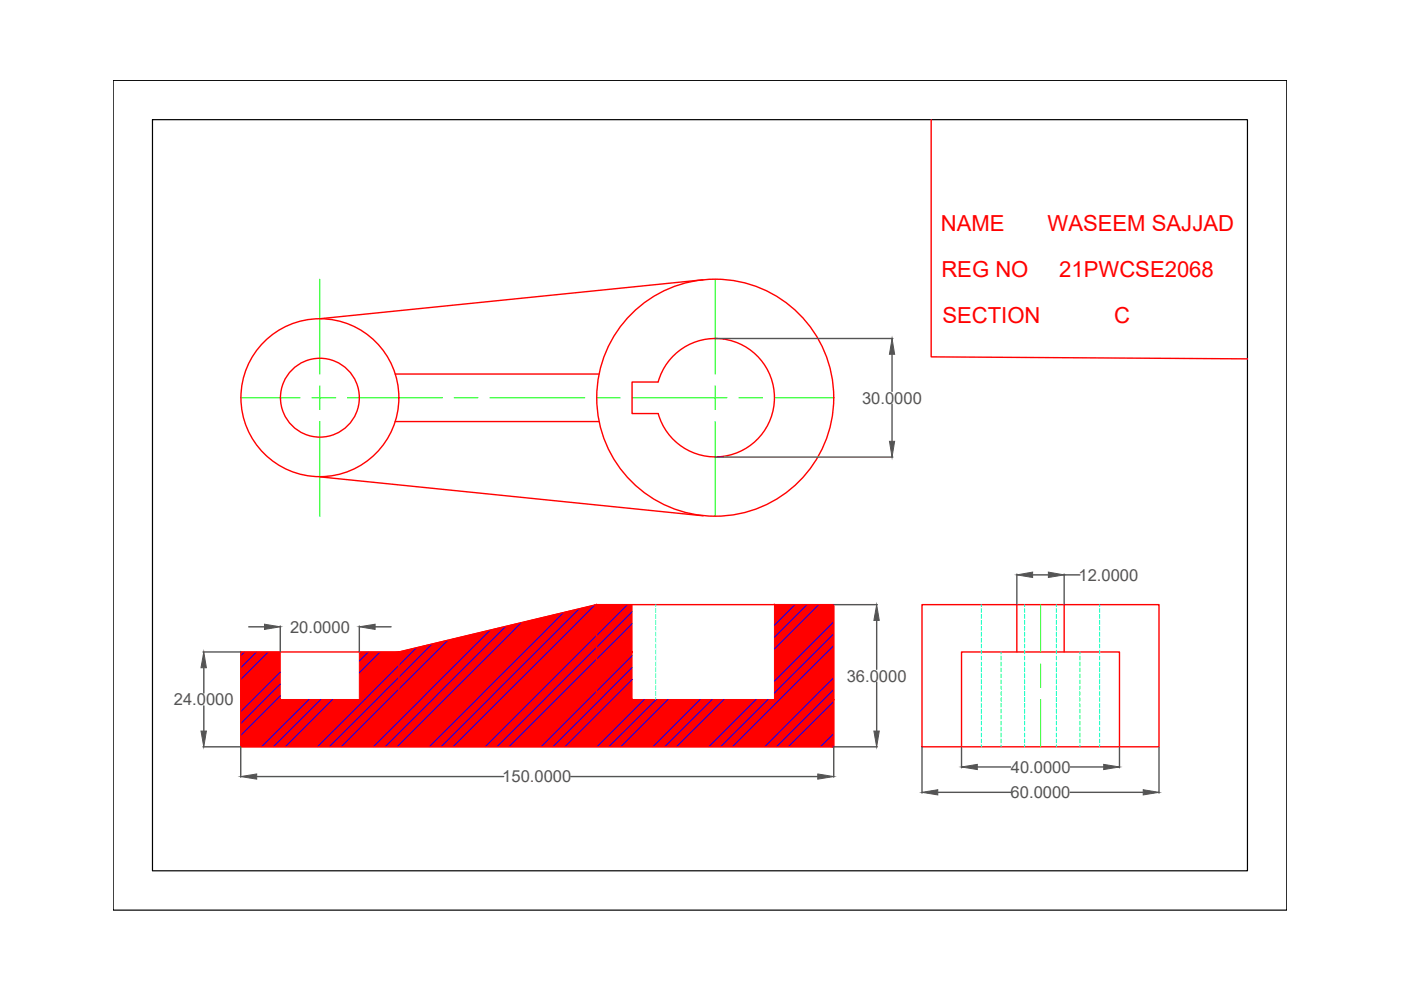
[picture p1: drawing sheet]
<svg xmlns="http://www.w3.org/2000/svg" width="297mm" height="210mm" viewBox="0 0 297 210" stroke-linecap="round" stroke-linejoin="round" font-family="sans-serif">
<!-- layer: 0 -->
<path d="M24 17h248.8v176h-248.8zM32.3 25.4h232.2v159.2h-232.2z" fill="none" stroke="#000" stroke-width=".25"/>
<!-- layer: CENTER LINE -->
<g fill="none" stroke="#0f0" stroke-width=".21">
<path d="M67.8 59.2v20.1M151.6 59.2v20.1M51 84.3h12.6M66.2 84.3h5M67.8 81.8v5M67.8 89.4v20.1M73.7 84.3h20.1M96.3 84.3h5M103.9 84.3h20.1M126.5 84.3h5M134 84.3h20.1M151.6 81.8v5"/>
<path d="M151.6 89.4v20.1M156.7 84.3h5M164.2 84.3h12.6M220.6 128.2v10M220.6 140.8v5M220.6 148.3v10"/>
</g>
<!-- layer: FV SV TV -->
<g fill="none" stroke="#f00" stroke-width=".3">
<path d="M197.4 25.4v50.3l67.1 .4M149.1 59.3l-81.3 8.3M83.8 79.3h43.2M83.8 89.4h43.2M139.5 81h-5.5v6.7h5.5M139.5 81a12.6 12.6 0 0 1 19.4-6.9 12.6 12.6 0 0 1 0 20.5 12.6 12.6 0 0 1-19.4-6.9M67.8 101.1l81.3 8.3M126.5 128.2l-41.9 10M195.5 128.2h50.2v30.1h-50.2zM215.6 128.2v10M225.6 128.2v10M84.6 148.3v-10.1h-33.6v20.1h125.8v-30.1h-50.3v20.1"/>
<path d="M203.9 158.3v-20.1h33.4v20.1"/>
<circle cx="67.8" cy="84.3" r="16.7"/>
<circle cx="67.8" cy="84.3" r="8.4"/>
<circle cx="151.6" cy="84.3" r="25.1"/>
</g>
<!-- layer: HIDDEN LINE -->
<g fill="#f00" stroke="#f00" stroke-width=".21">
<path d="M126.5 128.2h7.5v10zM126.5 128.2v10h7.5zM84.6 138.2l41.9-10v10z"/>
<path d="M164.2 128.2l12.6 20.1v-20.1zM164.2 128.2l12.6 20.1h-12.6z"/>
<path d="M126.5 138.2l7.5 10.1v-10.1zM126.5 138.2l7.5 10.1h-7.5z"/>
<path d="M84.6 138.2l41.9 10.1v-10.1zM84.6 138.2l41.9 10.1h-41.9z"/>
<path d="M76.2 138.2l8.4 10.1v-10.1zM76.2 138.2l8.4 10.1h-8.4z"/>
<path d="M51 138.2l8.4 10.1v-10.1zM51 138.2l8.4 10.1h-8.4z"/>
<path d="M51 148.3l125.8 10v-10zM51 148.3l125.8 10h-125.8z"/>
</g>
<g fill="none" stroke="#00f" stroke-width=".21">
<path d="M51.8 138.2l-.8 .8M54.4 138.2l-3.4 3.4M56.9 138.2l-5.9 5.9M78.1 138.2l-1.9 1.9M80.6 138.2l-4.4 4.4M88.3 137.3l-21 21M91.6 136.5l-21.8 21.8M94.9 135.8l-22.6 22.5M103.9 133.6l-24.8 24.7M107.2 132.8l-25.6 25.5M110.5 132l-26.3 26.3M119.5 129.9l-28.5 28.4"/>
<path d="M122.8 129.1l-29.3 29.2M126.1 128.3l-30.1 30M133 128.2l-30.1 30.1M134 139l-19.3 19.3M134 129.7l-28.6 28.6M134 132.2l-26.1 26.1M168.6 128.2l-4.4 4.4M171.1 128.2l-6.9 6.9M173.6 128.2l-9.4 9.4M176.8 131.8l-12.6 12.6M176.8 134.4l-12.6 12.6M176.8 136.9l-21.5 21.4"/>
<path d="M59.4 142.5l-8.4 8.4M59.4 145l-8.4 8.4M59.4 147.5l-8.4 8.4M65.5 148.3l-10.1 10M68 148.3l-10 10M70.5 148.3l-10 10M134 141.5l-16.8 16.8M134 144.1l-14.3 14.2M136.6 148.3l-10 10M139.1 148.3l-10 10M141.6 148.3l-10 10M148.4 148.3l-10 10"/>
<path d="M151 148.3l-10.1 10M153.5 148.3l-10 10M160.3 148.3l-10 10M162.8 148.3l-10 10M176.8 143.7l-14.7 14.6M176.8 155.5l-2.8 2.8M176.8 146.2l-12.2 12.1M176.8 158.1l-.3 .2M176.8 148.7l-9.7 9.6"/>
</g>
<g fill="none" stroke="#0ff" stroke-width=".21">
<path d="M139.1 128.2v.4M139.1 129v.9M139.1 130.3v.8M139.1 131.5v.9M139.1 132.8v.8M139.1 134v.9M139.1 135.3v.9M139.1 136.6v.8M139.1 137.8v.9M139.1 139.1v.8M208.1 128.2v.4M208.1 129v.9"/>
<path d="M208.1 130.3v.8M208.1 131.5v.9M208.1 132.8v.8M208.1 134v.9M208.1 135.3v.9M208.1 136.6v.8M208.1 137.8v.9M208.1 139.1v.8M212.2 138.2v.5M212.2 139.1v.8M217.2 128.2v.4M217.2 129v.9"/>
<path d="M217.2 130.3v.8M217.2 131.5v.9M217.2 132.8v.8M217.2 134v.9M217.2 135.3v.9M217.2 136.6v.8M217.2 137.8v.9M217.2 139.1v.8M224 128.2v.4M224 129v.9M224 130.3v.8M224 131.5v.9"/>
<path d="M224 132.8v.8M224 134v.9M224 135.3v.9M224 136.6v.8M224 137.8v.9M224 139.1v.8M229 138.2v.5M229 139.1v.8M233.2 128.2v.4M233.2 129v.9M233.2 130.3v.8M233.2 131.5v.9"/>
<path d="M233.2 132.8v.8M233.2 134v.9M233.2 135.3v.9M233.2 136.6v.8M233.2 137.8v.9M233.2 139.1v.8M139.1 140.3v.9M139.1 141.6v.8M139.1 142.8v.9M139.1 144.1v.9M139.1 145.4v.8M139.1 146.6v.9"/>
<path d="M139.1 147.9v.4M208.1 140.3v.9M208.1 141.6v.8M208.1 142.8v.9M208.1 144.1v.9M208.1 145.4v.8M208.1 146.6v.9M208.1 147.9v.8M208.1 149.2v.8M208.1 150.4v.8M208.1 151.7v.8M208.1 152.9v.8"/>
<path d="M208.1 154.1v.9M208.1 155.4v.9M208.1 156.7v.8M208.1 157.9v.4M212.2 140.3v.9M212.2 141.6v.8M212.2 142.8v.9M212.2 144.1v.9M212.2 145.4v.8M212.2 146.6v.9M212.2 147.9v.8M212.2 149.2v.8"/>
<path d="M212.2 150.4v.8M212.2 151.7v.8M212.2 152.9v.8M212.2 154.1v.9M212.2 155.4v.9M212.2 156.7v.8M212.2 157.9v.4M217.2 140.3v.9M217.2 141.6v.8M217.2 142.8v.9M217.2 144.1v.9M217.2 145.4v.8"/>
<path d="M217.2 146.6v.9M217.2 147.9v.8M217.2 149.2v.8M217.2 150.4v.8M217.2 151.7v.8M217.2 152.9v.8M217.2 154.1v.9M217.2 155.4v.9M217.2 156.7v.8M217.2 157.9v.4M224 140.3v.9M224 141.6v.8"/>
<path d="M224 142.8v.9M224 144.1v.9M224 145.4v.8M224 146.6v.9M224 147.9v.8M224 149.2v.8M224 150.4v.8M224 151.7v.8M224 152.9v.8M224 154.1v.9M224 155.4v.9M224 156.7v.8"/>
<path d="M224 157.9v.4M229 140.3v.9M229 141.6v.8M229 142.8v.9M229 144.1v.9M229 145.4v.8M229 146.6v.9M229 147.9v.8M229 149.2v.8M229 150.4v.8M229 151.7v.8M229 152.9v.8"/>
<path d="M229 154.1v.9M229 155.4v.9M229 156.7v.8M229 157.9v.4M233.2 140.3v.9M233.2 141.6v.8M233.2 142.8v.9M233.2 144.1v.9M233.2 145.4v.8M233.2 146.6v.9M233.2 147.9v.8M233.2 149.2v.8"/>
<path d="M233.2 150.4v.8M233.2 151.7v.8M233.2 152.9v.8M233.2 154.1v.9M233.2 155.4v.9M233.2 156.7v.8M233.2 157.9v.4"/>
</g>
<!-- layer: DIAMENSION LINES -->
<g fill="none" stroke="#545454" stroke-width=".3">
<path d="M151.7 71.8h37.6M189.1 75.1v7.9M151.7 96.9h37.6M189.1 85.7v7.9M43 138.2h8M52.7 132.9h3.4M59.4 132.7v5.5M76.2 132.7v5.5M79.5 132.9h3.4M176.8 128.2h9.2M185.9 131.5v10.4M215.6 121.7v6.4"/>
<path d="M218.9 121.9h3.4M225.6 121.7v6.4M225.6 121.9h3.4M43 158.3h8M43.2 141.6v5.4M43.2 149.7v5.3M51 158.4v6.4M176.8 158.4v6.4M176.8 158.3h9.2M185.9 144.6v10.4M195.5 158.4v9.8M203.9 158.4v4.4"/>
<path d="M237.3 158.4v4.4M245.7 158.4v9.8M54.4 164.6h52.4M121 164.6h52.4M198.8 168h15.5M207.2 162.6h7.1M226.9 168h15.5M226.9 162.6h7.1"/>
</g>
<g fill="#545454" stroke="#545454" stroke-width=".21">
<path d="M185.9 128.2l.5 3.3h-1.1z"/>
<path d="M185.3 155h1.1l-.5 3.3z"/>
<path d="M51 164.6l3.4-.5v1.1z"/>
<path d="M173.4 164.1l3.4 .5-3.4 .6z"/>
<path d="M42.6 155h1.2l-.6 3.3z"/>
<path d="M43.2 138.2l.6 3.4h-1.2z"/>
<path d="M56.1 132.3l3.3 .6-3.3 .5z"/>
<path d="M76.2 132.9l3.3-.6v1.1z"/>
<path d="M215.6 121.9l3.3-.6v1.1z"/>
<path d="M222.3 121.3l3.3 .6-3.3 .5z"/>
<path d="M195.5 168l3.3-.6v1.1z"/>
<path d="M242.4 167.4l3.3 .6-3.3 .5z"/>
<path d="M203.9 162.6l3.3-.5v1.1z"/>
<path d="M234 162.1l3.3 .5-3.3 .6z"/>
<path d="M189.1 71.8l.6 3.3h-1.1z"/>
<path d="M188.6 93.6h1.1l-.6 3.3z"/>
</g>
<g font-size="4.7" fill="#f00">
<text x="199.5" y="49">NAME</text>
<text x="222.1" y="49">WASEEM SAJJAD</text>
<text x="199.6" y="58.6">REG NO</text>
<text x="224.6" y="58.6">21PWCSE2068</text>
<text x="199.8" y="68.6">SECTION</text>
<text x="236.2" y="68.6">C</text>
</g>
<g font-size="3.5" fill="#545454">
<text x="182.8" y="85.6">30.0000</text>
<text x="228.7" y="123.1">12.0000</text>
<text x="61.5" y="134.1">20.0000</text>
<text x="36.9" y="149.5">24.0000</text>
<text x="179.5" y="144.5">36.0000</text>
<text x="106.5" y="165.9">150.0000</text>
<text x="214.3" y="163.8">40.0000</text>
<text x="214.3" y="169.2">60.0000</text>
</g>
</svg>
